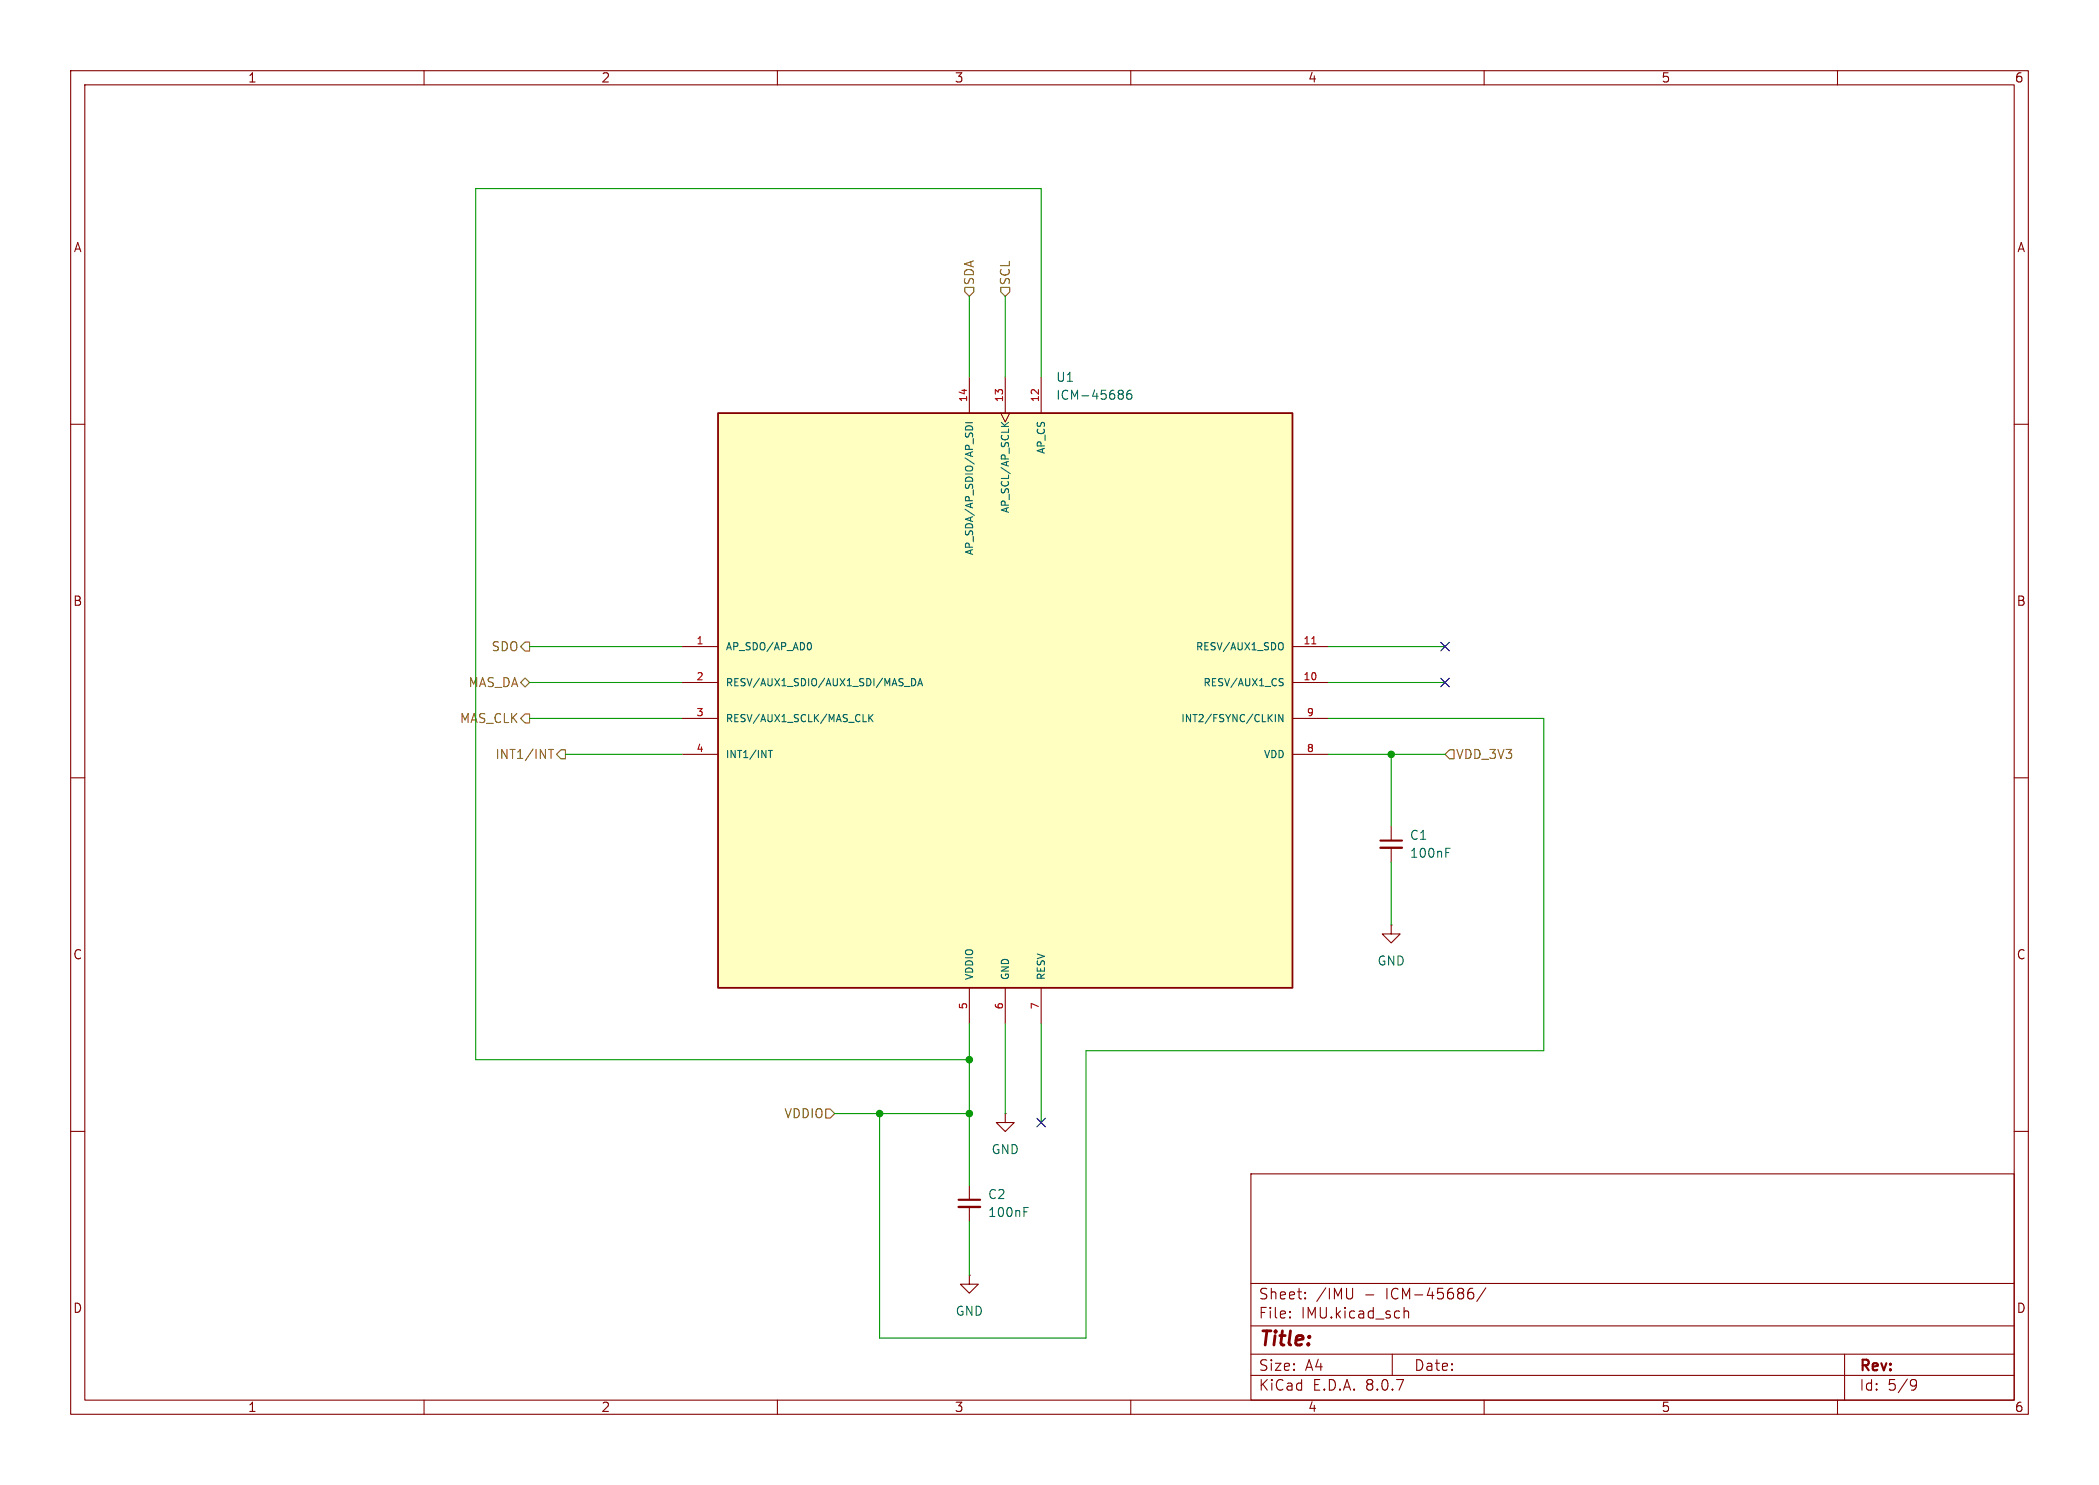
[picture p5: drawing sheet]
<svg xmlns="http://www.w3.org/2000/svg" width="297mm" height="210mm" viewBox="0 0 297 210" stroke-linecap="round" stroke-linejoin="round" font-family="sans-serif">
<g fill="none" stroke="#840000" stroke-width=".15">
<path d="M10 10h277v190h-277zM12 12h273v186h-273zM60 10v2M110 10v2M160 10v2M210 10v2M260 10v2M10 60h2M285 60h2M10 110h2M196.8 116.8v2.1M196.8 119.9v2"/>
<path d="M285 110h2M142.2 157.5v1.3h1.3l-1.3 1.2-1.2-1.2h1.2M142.2 157.5h.1M10 160h2M177 166h108v32h-108zM285 160h2M60 198v2M110 198v2M137.2 180.3v1.3h1.2l-1.2 1.3-1.3-1.3h1.3M137.2 180.3h.1M160 198v2M177 194.5h108"/>
<path d="M177 191.5h108M177 187.5h108M177 181.5h108M182.5 186.3h.1l-.1 .1M182.5 186.3v.1M182.5 185.5v.1M182.5 185.5h.1l-.1 .1M184.7 183.6v.1M184.7 183.6h-.1l.1 .1M184.7 182.8v.1M184.7 182.8h-.1l.1 .1M191.4 182.2v1.2l-.3 .3"/>
<path d="M197 191.5v3M198.7 184.9v1.5M198.7 185.5a.37 .37 0 0 1 .6 .1v.8M207.8 182.8h.4l.3 .3v.3l-.1 .2-.2 .1-.4-.1M208.4 182.2h-.3l-.2 .1M210 198v2M210.2 182.1l-1.2 2M260 198v2M261 191.5v6.5M270.6 195.1h.3l.2 .1a.99 .99 0 0 1-.4 1.4h-.2M271.2 195.7l-.3 .3h-.3"/>
</g>
<path d="M195.3 119.9h3.1" fill="none" stroke="#840000" stroke-width=".33"/>
<path d="M195.3 118.9h3.1" fill="none" stroke="#840000" stroke-width=".3"/>
<path d="M204.6 120h.6M204.6 120.6h.4" fill="none" stroke="#006464" stroke-width=".15"/>
<path d="M101.6 58.4h81.3v81.3h-81.3z" fill="#ffffc2"/>
<path d="M101.6 58.4h81.3v81.3h-81.3z" fill="none" stroke="#840000" stroke-width=".25"/>
<g fill="none" stroke="#840000" stroke-width=".15">
<path d="M137.2 53.3v5.1M141.6 58.4l.6 1.3 .7-1.3M142.2 53.3v5.1M147.3 53.3v5.1M96.5 91.4h5.1M96.5 96.5h5.1M182.9 91.4h5.1M182.9 96.5h5.1M96.5 101.6h5.1M96.5 106.7h5.1M182.9 101.6h5.1M182.9 106.7h5.1"/>
<path d="M137.2 139.7v5.1M142.2 139.7v5.1M147.3 139.7v5.1M196.8 130.8v1.3h1.3l-1.3 1.3-1.2-1.3h1.2M196.8 130.8h.1M137.2 167.6v2.1M137.2 170.7v2"/>
</g>
<g fill="none" stroke="#006464" stroke-width=".15">
<path d="M136.6 59.8h1M141.7 59.7l.6 .6M142.7 59.7l-.6 .5M158.5 55.2h.2l.2 .2-.2 .3M158.5 55.7h.2M158.7 55.7l.2 .3v.2l-.1 .2-.3 .1M160 55.2a.5 .5 0 0 0-.6 .5v.5l.1 .2 .4 .1 .2-.2 .1-.4-.2-.2h-.3l-.3 .2M136.6 60.8a.51 .51 0 0 1 .5-.6 .51 .51 0 0 1 .5 .6M114.6 90.9a.64 .64 0 0 1 0 1M128 97.1h.7M129 96a.51 .51 0 0 1 .6 .5 .51 .51 0 0 1-.6 .5zM129.9 97l.3-1 .3 1"/>
<path d="M130 96.7h.4M181.1 90.9a.34 .34 0 0 1 .5 .3v.4a.34 .34 0 0 1-.5 .3M181.2 96.4l.3 .1 .1 .3-.2 .2h-.3M181.2 96h.4M108.7 106.1h.6M109 106.1v1M122.1 102.1h.5M122.9 101v1.1M123.1 101.5l.4 .6M123.5 101l-.6 .6M180.5 101v1.1M181.5 101v1.1l-.6-1.1v1.1"/>
<path d="M144.9 171.4h.4M144.9 170.8h.6"/>
</g>
<path d="M185.6 91.1h.6" fill="none" stroke="#a90000" stroke-width=".15"/>
<path d="M135.6 170.7h3.1" fill="none" stroke="#840000" stroke-width=".33"/>
<path d="M135.6 169.7h3.1" fill="none" stroke="#840000" stroke-width=".3"/>
<path d="M136.5 40.6h1.3v.7l-.6 .6-.7-.6zM141.6 40.6h1.3v.7l-.7 .6-.6-.6zM73.7 96.5l.6-.6 .6 .6-.6 .7zM74.3 90.8h.6v1.3h-.6l-.6-.7zM74.3 101h.6v1.2h-.6l-.6-.6zM77.6 106h.7M78 106v1.3M79.4 106h.6v1.3h-.6l-.7-.6zM205.1 106h.6v1.3h-.6l-.6-.6zM116.8 156.8h.7l.6 .7-.6 .6h-.7z" fill="none" stroke="#725600" stroke-width=".15"/>
<g fill="none" stroke="#009600" stroke-width=".15">
<path d="M137.2 41.9v11.4M142.2 41.9v11.4M147.3 53.3v-26.6h-80v123.2h69.9M74.9 91.4h21.6M74.9 96.5h21.6M188 91.4h16.5M188 96.5h16.5M74.9 101.6h21.6M80 106.7h16.5M188 106.7h16.5M188 101.6h30.4v47h-64.7v40.6h-29.2v-31.7M196.8 106.7v10.1"/>
<path d="M196.8 121.9v8.9M118.1 157.5h19.1M137.2 144.8v22.8M142.2 144.8v12.7M147.3 144.8v14M137.2 172.7v7.6"/>
</g>
<path d="M203.9 95.9l1.2 1.2M203.9 90.8l1.2 1.2M205.1 95.9l-1.2 1.2M205.1 90.8l-1.2 1.2M146.7 158.1l1.2 1.3M147.9 158.1l-1.2 1.3" fill="none" stroke="#000084" stroke-width=".15"/>
<g fill="#009600" stroke="#009600" stroke-width=".15">
<circle cx="196.8" cy="106.7" r=".46"/>
<circle cx="137.2" cy="149.9" r=".46"/>
<circle cx="137.2" cy="157.5" r=".46"/>
<circle cx="124.5" cy="157.5" r=".46"/>
</g>
<text font-size="2.8" fill="#840000" x="178" y="190.9">Title:</text>
<g font-size="2.1" fill="#840000">
<text x="178" y="184">Sheet:</text>
<text x="186.2" y="184">/IMU</text>
<text x="193.1" y="184">-</text>
<text x="196.3" y="184">ICM-45686/</text>
<text x="178" y="186.7">File:</text>
<text x="184.1" y="186.7">IMU.kicad_sch</text>
<text x="178" y="196.9">KiCad</text>
<text x="178" y="194.1">Size:</text>
<text x="184.7" y="194.1">A4</text>
<text x="185.7" y="196.9">E.D.A.</text>
<text x="193.3" y="196.9">8.0.7</text>
<text x="200" y="194.1">Date:</text>
<text x="263" y="194.3">Rev:</text>
<text x="263" y="196.9">Id:</text>
<text x="267.1" y="196.9">5/9</text>
</g>
<g font-size="1.8" fill="#840000">
<text x="35" y="11.9">1</text>
<text x="85" y="11.9">2</text>
<text x="135" y="11.9">3</text>
<text x="185" y="11.9">4</text>
<text x="235" y="11.9">5</text>
<text x="285" y="11.9">6</text>
<text x="10.3" y="35.9">A</text>
<text x="285.3" y="35.9">A</text>
<text x="10.3" y="85.9">B</text>
<text x="285.3" y="85.9">B</text>
<text x="10.3" y="135.9">C</text>
<text x="285.3" y="135.9">C</text>
<text x="10.3" y="185.9">D</text>
<text x="285.3" y="185.9">D</text>
<text x="35" y="199.9">1</text>
<text x="85" y="199.9">2</text>
<text x="135" y="199.9">3</text>
<text x="185" y="199.9">4</text>
<text x="235" y="199.9">5</text>
<text x="285" y="199.9">6</text>
</g>
<g font-size="1.8" fill="#725600">
<text x="138" y="40.4" transform="rotate(-90 138 40.4)">SDA</text>
<text x="143.1" y="40.4" transform="rotate(-90 143.1 40.4)">SCL</text>
<text x="69.5" y="92.3">SDO</text>
<text x="66.2" y="97.4">MAS_DA</text>
<text x="65" y="102.5">MAS_CLK</text>
<text x="70" y="107.5">INT1/INT</text>
<text x="205.9" y="107.5">VDD_3V3</text>
<text x="110.9" y="158.3">VDDIO</text>
</g>
<g font-size="1.8" fill="#006464">
<text x="149.3" y="56.7">ICM-45686</text>
<text x="149.3" y="54.2">U1</text>
<text x="199.4" y="119">C1</text>
<text x="199.4" y="121.5">100nF</text>
<text x="194.8" y="136.8">GND</text>
<text x="140.2" y="163.4">GND</text>
<text x="139.7" y="169.8">C2</text>
<text x="139.7" y="172.3">100nF</text>
<text x="135.1" y="186.3">GND</text>
</g>
<g font-size="1.4" fill="#a90000">
<text x="136.9" y="57" transform="rotate(-90 136.9 57)">14</text>
<text x="142" y="57" transform="rotate(-90 142 57)">13</text>
<text x="147.1" y="57" transform="rotate(-90 147.1 57)">12</text>
<text x="98.4" y="91.2">1</text>
<text x="184.3" y="91.2">11</text>
<text x="98.4" y="96.3">2</text>
<text x="98.4" y="101.3">3</text>
<text x="184.3" y="96.3">10</text>
<text x="184.8" y="101.3">9</text>
<text x="98.4" y="106.4">4</text>
<text x="184.8" y="106.4">8</text>
<text x="136.9" y="142.9" transform="rotate(-90 136.9 142.9)">5</text>
<text x="142" y="142.9" transform="rotate(-90 142 142.9)">6</text>
<text x="147.1" y="142.9" transform="rotate(-90 147.1 142.9)">7</text>
</g>
<g font-size="1.4" fill="#006464">
<text x="148.1" y="64.3" transform="rotate(-90 148.1 64.3)">AP_CS</text>
<text x="143" y="72.7" transform="rotate(-90 143 72.7)">AP_SCL/AP_SCLK</text>
<text x="137.9" y="78.7" transform="rotate(-90 137.9 78.7)">AP_SDA/AP_SDIO/AP_SDI</text>
<text x="102.6" y="92.2">AP_SDO/AP_AD0</text>
<text x="169.1" y="92.2">RESV/AUX1_SDO</text>
<text x="102.6" y="97.3">RESV/AUX1_SDIO/AUX1_SDI/MAS_DA</text>
<text x="170.1" y="97.3">RESV/AUX1_CS</text>
<text x="102.6" y="102.3">RESV/AUX1_SCLK/MAS_CLK</text>
<text x="102.6" y="107.4">INT1/INT</text>
<text x="167" y="102.3">INT2/FSYNC/CLKIN</text>
<text x="178.7" y="107.4">VDD</text>
<text x="137.9" y="138.7" transform="rotate(-90 137.9 138.7)">VDDIO</text>
<text x="143" y="138.7" transform="rotate(-90 143 138.7)">GND</text>
<text x="148.1" y="138.7" transform="rotate(-90 148.1 138.7)">RESV</text>
</g>
</svg>
